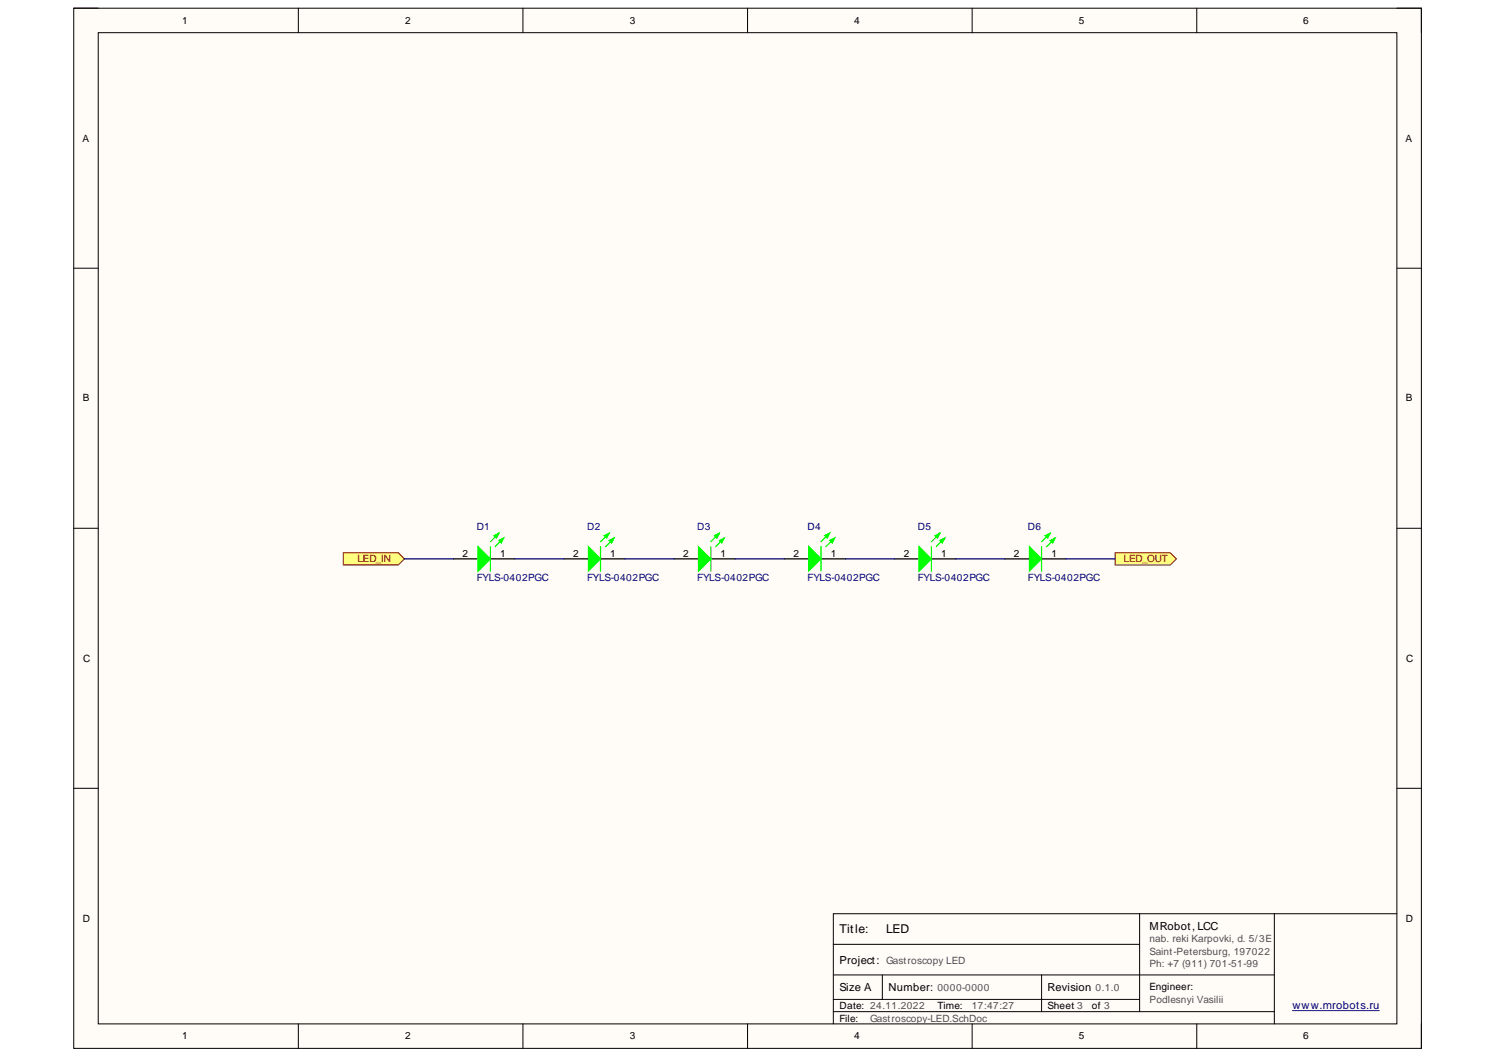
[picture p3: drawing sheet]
<svg xmlns="http://www.w3.org/2000/svg" width="297mm" height="210mm" viewBox="0 0 297 210" stroke-linecap="round" stroke-linejoin="round" font-family="sans-serif">
<path d="M14.6 1.6h267.4v206.4h-267.4z" fill-rule="evenodd" fill="#fffcf8"/>
<path d="M14.6 1.6h267.4v206.4h-267.4z" fill="none" stroke="#000" stroke-width=".2"/>
<path d="M19.5 6.5h257.7v196.6h-257.7z" fill-rule="evenodd" fill="#fffcf8"/>
<g fill="none" stroke="#000" stroke-width=".2">
<path d="M14.6 1.6h4.9M19.5 6.5h257.7v196.6h-257.7zM59.2 1.6v4.9M103.8 1.6v4.9M148.3 1.6v4.9M192.9 1.6v4.9M237.5 1.6v4.9M277.2 1.6h4.8v4.9M14.6 53.2h4.9M277.2 53.2h4.8M14.6 104.8h4.9M277.2 104.8h4.8"/>
<path d="M14.6 156.4h4.9M277.2 156.4h4.8M165.4 193.4h87.5M165.4 198.3h60.7M165.4 187.4h60.7M175.1 193.4v4.9M206.7 193.4v7.3M226.1 181.3v19.4M252.9 181.3v21.8M277.2 181.3h-111.8v21.8M59.2 203.1v4.9M103.8 203.1v4.9"/>
<path d="M148.3 203.1v4.9M165.4 200.7h87.5M192.9 203.1v4.9M237.5 203.1v4.9M282 203.1v4.9"/>
</g>
<path d="M256.5 200.5h17.2" fill="none" stroke="#000080" stroke-width=".2"/>
<path d="M221.3 109.7h10.9l1.2 1.2-1.2 1.2h-10.9z" fill-rule="evenodd" fill="#ffff80"/>
<path d="M221.3 109.7h10.9l1.2 1.2-1.2 1.2h-10.9z" fill="none" stroke="#800000" stroke-width=".2"/>
<path d="M90 110.9h4.9" fill="none" stroke="#000" stroke-width=".25"/>
<path d="M100 106.7l-1.7 1.7" fill="none" stroke="#0f0" stroke-width=".25"/>
<path d="M99 107.2l1-.5-.5 1z" fill="#0f0"/>
<path d="M99 107.2l1-.5-.5 1zM99 105.8l-1.7 1.7" fill="none" stroke="#0f0" stroke-width=".25"/>
<path d="M98 106.3l1-.5-.5 .9z" fill="#0f0"/>
<path d="M98 106.3l1-.5-.5 .9z" fill="none" stroke="#0f0" stroke-width=".25"/>
<path d="M97.3 110.9h4.8" fill="none" stroke="#000" stroke-width=".25"/>
<path d="M94.9 108.4l2.4 2.5-2.4 2.4z" fill="#0f0"/>
<path d="M94.9 108.4l2.4 2.5-2.4 2.4zM97.3 108.4v4.9M121.8 106.7l-1.7 1.7" fill="none" stroke="#0f0" stroke-width=".25"/>
<path d="M111.9 110.9h4.8" fill="none" stroke="#000" stroke-width=".25"/>
<path d="M120.9 107.2l.9-.5-.5 1z" fill="#0f0"/>
<path d="M120.9 107.2l.9-.5-.5 1zM120.9 105.8l-1.7 1.7" fill="none" stroke="#0f0" stroke-width=".25"/>
<path d="M119.9 106.3l1-.5-.5 .9z" fill="#0f0"/>
<path d="M119.9 106.3l1-.5-.5 .9z" fill="none" stroke="#0f0" stroke-width=".25"/>
<path d="M119.2 110.9h4.8" fill="none" stroke="#000" stroke-width=".25"/>
<path d="M116.7 108.4l2.5 2.5-2.5 2.4z" fill="#0f0"/>
<path d="M116.7 108.4l2.5 2.5-2.5 2.4zM119.2 108.4v4.9M143.7 106.7l-1.7 1.7" fill="none" stroke="#0f0" stroke-width=".25"/>
<path d="M133.7 110.9h4.9" fill="none" stroke="#000" stroke-width=".25"/>
<path d="M142.7 107.2l1-.5-.5 1z" fill="#0f0"/>
<path d="M142.7 107.2l1-.5-.5 1zM142.7 105.8l-1.7 1.7" fill="none" stroke="#0f0" stroke-width=".25"/>
<path d="M141.8 106.3l.9-.5-.4 .9z" fill="#0f0"/>
<path d="M141.8 106.3l.9-.5-.4 .9z" fill="none" stroke="#0f0" stroke-width=".25"/>
<path d="M141 110.9h4.9" fill="none" stroke="#000" stroke-width=".25"/>
<path d="M138.6 108.4l2.4 2.5-2.4 2.4z" fill="#0f0"/>
<path d="M138.6 108.4l2.4 2.5-2.4 2.4zM141 108.4v4.9M165.6 106.7l-1.7 1.7" fill="none" stroke="#0f0" stroke-width=".25"/>
<path d="M155.6 110.9h4.9" fill="none" stroke="#000" stroke-width=".25"/>
<path d="M164.6 107.2l1-.5-.5 1z" fill="#0f0"/>
<path d="M164.6 107.2l1-.5-.5 1zM164.6 105.8l-1.7 1.7" fill="none" stroke="#0f0" stroke-width=".25"/>
<path d="M163.6 106.3l1-.5-.5 .9z" fill="#0f0"/>
<path d="M163.6 106.3l1-.5-.5 .9z" fill="none" stroke="#0f0" stroke-width=".25"/>
<path d="M162.9 110.9h4.9" fill="none" stroke="#000" stroke-width=".25"/>
<path d="M160.5 108.4l2.4 2.5-2.4 2.4z" fill="#0f0"/>
<path d="M160.5 108.4l2.4 2.5-2.4 2.4zM162.9 108.4v4.9M187.5 106.8l-1.7 1.7" fill="none" stroke="#0f0" stroke-width=".25"/>
<path d="M177.5 110.9h4.9" fill="none" stroke="#000" stroke-width=".25"/>
<path d="M186.5 107.2l1-.4-.5 .9z" fill="#0f0"/>
<path d="M186.5 107.2l1-.4-.5 .9zM186.5 105.8l-1.7 1.7" fill="none" stroke="#0f0" stroke-width=".25"/>
<path d="M185.5 106.3l1-.5-.5 1z" fill="#0f0"/>
<path d="M185.5 106.3l1-.5-.5 1z" fill="none" stroke="#0f0" stroke-width=".25"/>
<path d="M184.8 110.9h4.9" fill="none" stroke="#000" stroke-width=".25"/>
<path d="M182.4 108.5l2.4 2.4-2.4 2.4z" fill="#0f0"/>
<path d="M182.4 108.5l2.4 2.4-2.4 2.4zM184.8 108.5v4.8M209.3 106.8l-1.7 1.7" fill="none" stroke="#0f0" stroke-width=".25"/>
<path d="M199.4 110.9h4.8" fill="none" stroke="#000" stroke-width=".25"/>
<path d="M208.4 107.2l.9-.4-.4 .9z" fill="#0f0"/>
<path d="M208.4 107.2l.9-.4-.4 .9zM208.4 105.8l-1.7 1.7" fill="none" stroke="#0f0" stroke-width=".25"/>
<path d="M207.4 106.3l1-.5-.5 1z" fill="#0f0"/>
<path d="M207.4 106.3l1-.5-.5 1z" fill="none" stroke="#0f0" stroke-width=".25"/>
<path d="M206.7 110.9h4.8" fill="none" stroke="#000" stroke-width=".25"/>
<path d="M204.2 108.5l2.5 2.4-2.5 2.4z" fill="#0f0"/>
<path d="M204.2 108.5l2.5 2.4-2.5 2.4zM206.7 108.5v4.8" fill="none" stroke="#0f0" stroke-width=".25"/>
<path d="M68.1 109.7h11l1.2 1.2-1.2 1.2h-11z" fill-rule="evenodd" fill="#ffff80"/>
<path d="M68.1 109.7h11l1.2 1.2-1.2 1.2h-11z" fill="none" stroke="#800000" stroke-width=".2"/>
<path d="M80.3 110.9h9.7M102.1 110.9h9.8M124 110.9h9.7M145.9 110.9h9.7M167.8 110.9h9.7M189.7 110.9h9.7M211.5 110.9h9.8" fill="none" stroke="#000080" stroke-width=".25"/>
<g font-size="2.4">
<text x="166.6" y="185.1">Title:</text>
<text x="175.8" y="185.1">LED</text>
</g>
<g font-size="2.2">
<text x="228.1" y="184.4">MRobot, LCC</text>
<text x="166.6" y="191.2">Project: Gastroscopy LED</text>
<text x="166.6" y="196.6">Size A</text>
<text x="176.3" y="196.6">Number: 0000-0000</text>
<text x="207.9" y="196.6">Revision 0.1.0</text>
</g>
<text font-size="2.2" fill="#000080" x="256.5" y="200.2">www.mrobots.ru</text>
<g font-size="2">
<text x="36.2" y="4.7">1</text>
<text x="80.4" y="4.7">2</text>
<text x="124.9" y="4.7">3</text>
<text x="169.5" y="4.7">4</text>
<text x="214.1" y="4.7">5</text>
<text x="258.6" y="4.7">6</text>
<text x="16.4" y="28.1">A</text>
<text x="278.9" y="28.1">A</text>
<text x="16.4" y="79.7">B</text>
<text x="278.9" y="79.7">B</text>
<text x="91.8" y="110.4">2</text>
<text x="99.2" y="110.4">1</text>
<text x="113.7" y="110.4">2</text>
<text x="121.1" y="110.4">1</text>
<text x="135.6" y="110.4">2</text>
<text x="143" y="110.4">1</text>
<text x="157.5" y="110.4">2</text>
<text x="164.9" y="110.4">1</text>
<text x="179.3" y="110.4">2</text>
<text x="186.7" y="110.4">1</text>
<text x="201.2" y="110.4">2</text>
<text x="208.6" y="110.4">1</text>
<text x="16.5" y="131.3">C</text>
<text x="279" y="131.3">C</text>
<text x="16.4" y="182.9">D</text>
<text x="278.9" y="182.9">D</text>
<text x="228.1" y="196.4">Engineer:</text>
<text x="166.6" y="200.3">Date: 24.11.2022</text>
<text x="166.6" y="202.7">File:</text>
<text x="186" y="200.3">Time:</text>
<text x="207.9" y="200.3">Sheet 3</text>
<text x="216.6" y="200.3">of 3</text>
<text x="36.2" y="206.2">1</text>
<text x="80.4" y="206.2">2</text>
<text x="124.9" y="206.2">3</text>
<text x="169.5" y="206.2">4</text>
<text x="214.1" y="206.2">5</text>
<text x="258.6" y="206.2">6</text>
</g>
<g font-size="2" fill="#000080">
<text x="94.6" y="105.1">D1</text>
<text x="116.5" y="105.1">D2</text>
<text x="138.4" y="105.1">D3</text>
<text x="160.3" y="105.1">D4</text>
<text x="182.1" y="105.1">D5</text>
<text x="204" y="105.1">D6</text>
<text x="94.6" y="115.3">FYLS-0402PGC</text>
<text x="116.5" y="115.3">FYLS-0402PGC</text>
<text x="138.4" y="115.3">FYLS-0402PGC</text>
<text x="160.3" y="115.3">FYLS-0402PGC</text>
<text x="182.1" y="115.3">FYLS-0402PGC</text>
<text x="204" y="115.3">FYLS-0402PGC</text>
</g>
<g font-size="2" fill="#800000">
<text x="71" y="111.5">LED_IN</text>
<text x="223" y="111.5">LED_OUT</text>
</g>
<g font-size="2" fill="#505050">
<text x="228.1" y="186.9">nab. reki Karpovki, d. 5/3E</text>
<text x="228.1" y="189.4">Saint-Petersburg, 197022</text>
<text x="228.1" y="191.8">Ph: +7 (911) 701-51-99</text>
<text x="172.6" y="202.7">Gastroscopy-LED.SchDoc</text>
<text x="192.8" y="200.3">17:47:27</text>
<text x="228.1" y="199">Podlesnyi Vasilii</text>
</g>
</svg>
